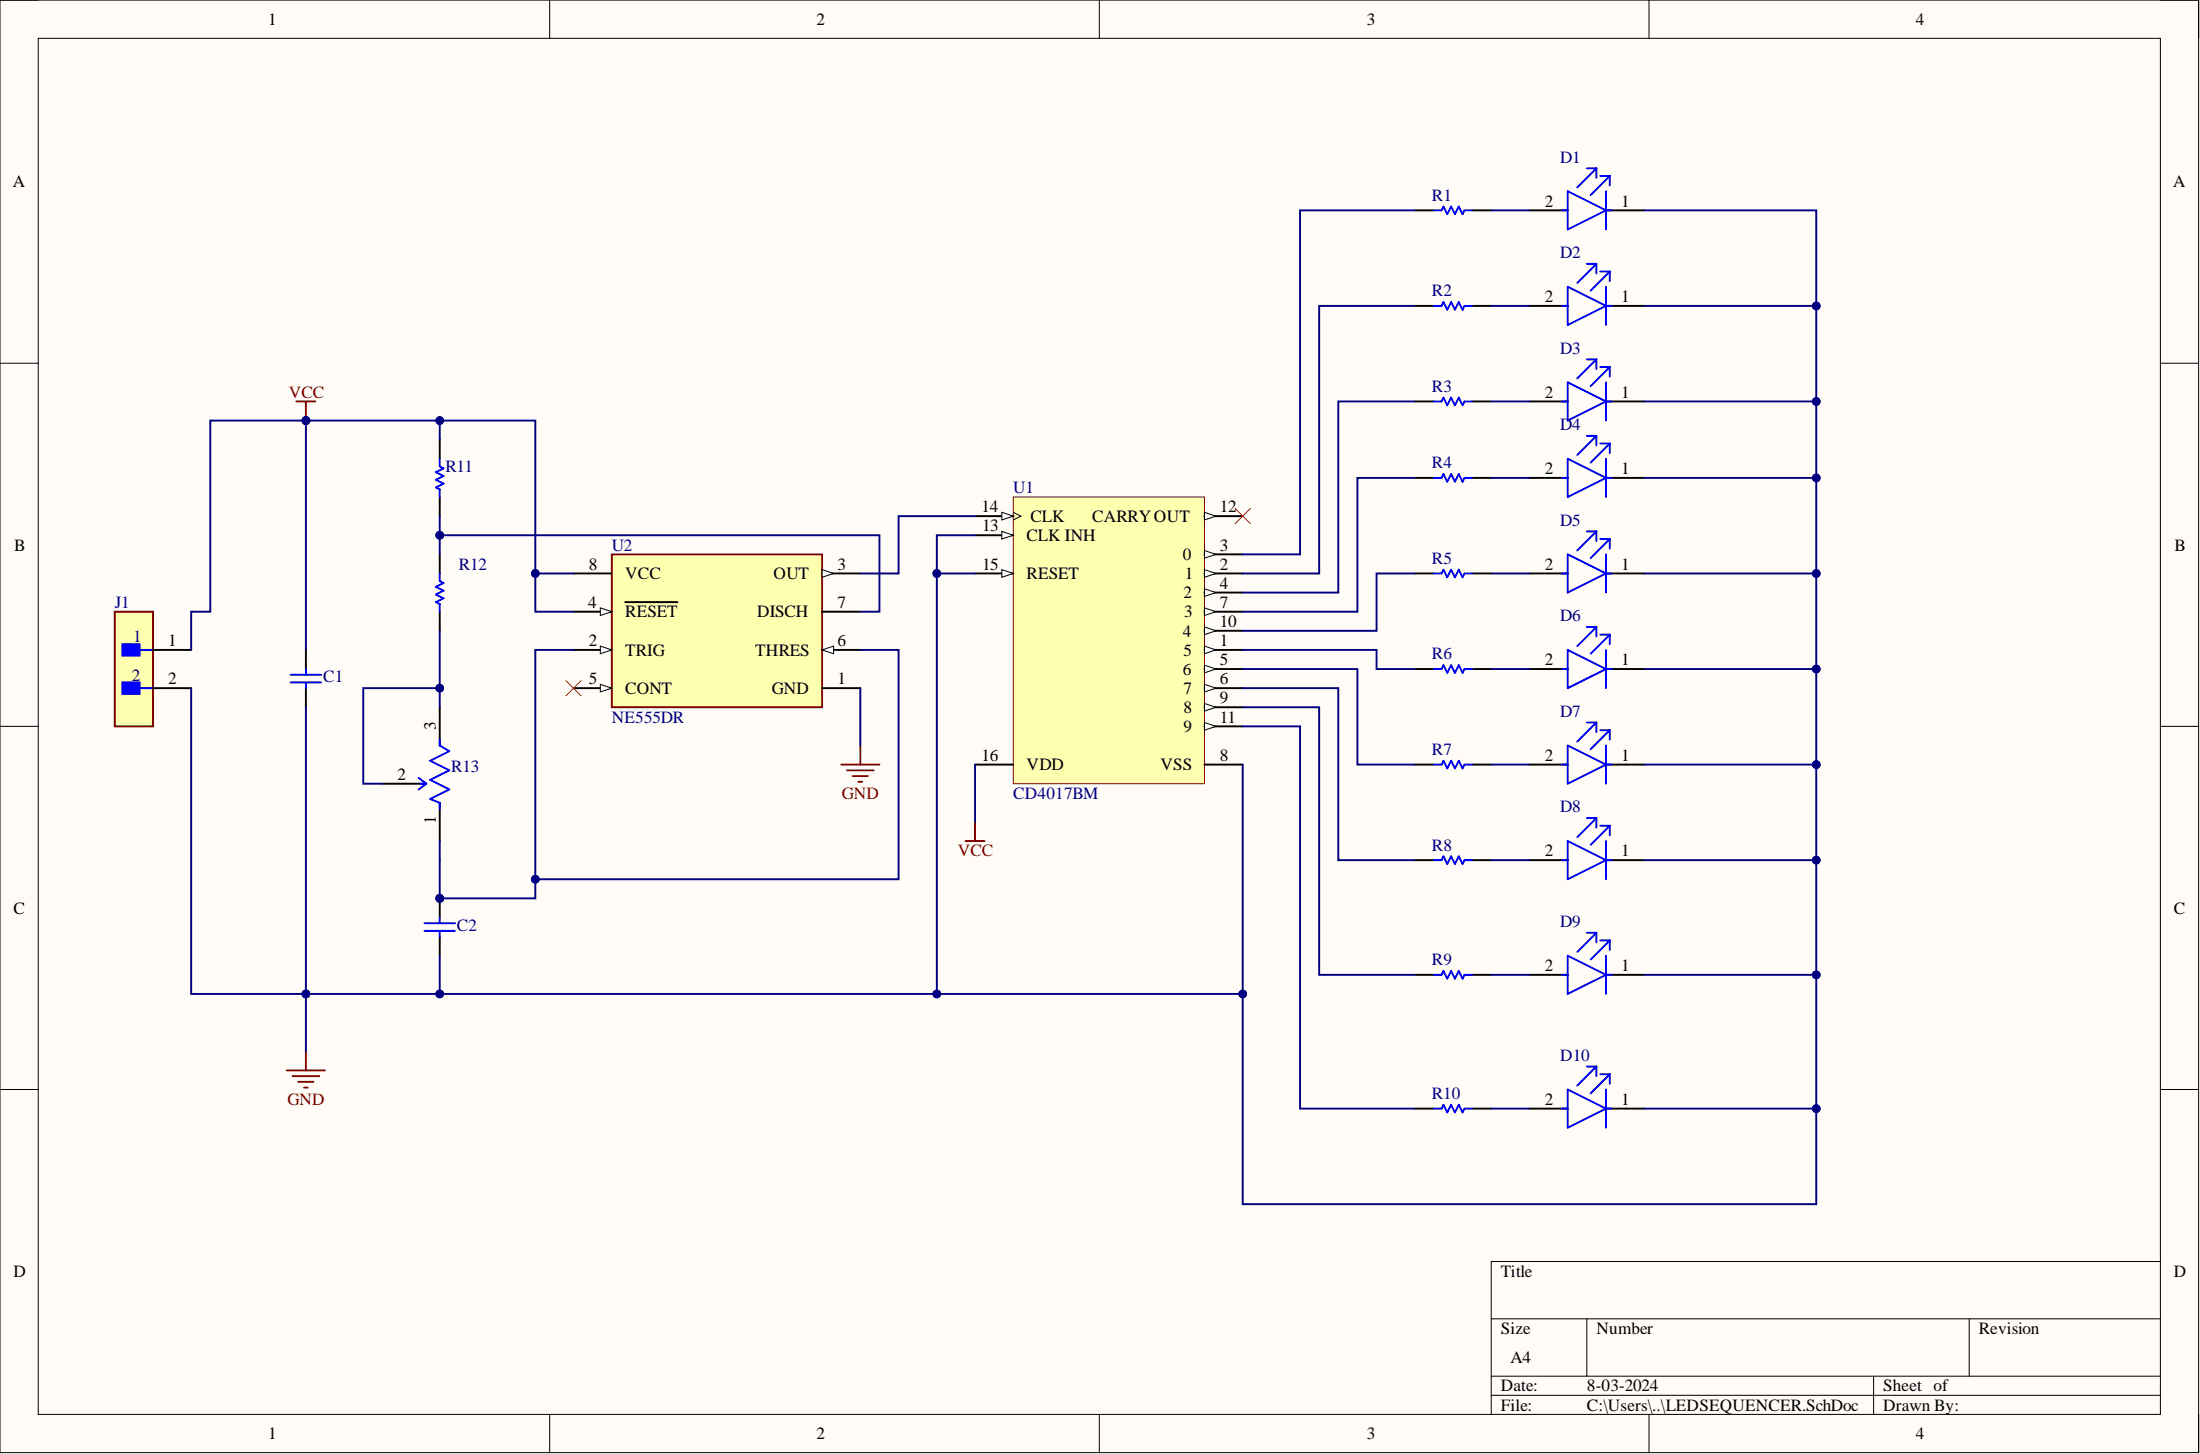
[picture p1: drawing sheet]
# Altium project LEDSEQUENCER.PrjPcb
1 sheet, 28 parts. Net scope: global (net labels, ports and power ports of the same name join across sheets).
Board file: LEDSEQUENCER.PcbDoc

## Sheet LEDSEQUENCER.SchDoc
size A4; SheetNumber: 1; SheetTotal: 1

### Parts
C1  1uf  [CAPC2013X135X45LL10T25]  (value not drawn)
C2  1uf  [CAPC2013X135X45LL10T25]  (value not drawn)
D1  HLMP-1301  [FP-HLMP-1301-MFG]  (value not drawn)
D2  HLMP-1301  [FP-HLMP-1301-MFG]  (value not drawn)
D3  HLMP-1301  [FP-HLMP-1301-MFG]  (value not drawn)
D4  HLMP-1301  [FP-HLMP-1301-MFG]  (value not drawn)
D5  HLMP-1301  [FP-HLMP-1301-MFG]  (value not drawn)
D6  HLMP-1301  [FP-HLMP-1301-MFG]  (value not drawn)
D7  HLMP-1301  [FP-HLMP-1301-MFG]  (value not drawn)
D8  HLMP-1301  [FP-HLMP-1301-MFG]  (value not drawn)
D9  HLMP-1301  [FP-HLMP-1301-MFG]  (value not drawn)
D10  HLMP-1301  [FP-HLMP-1301-MFG]  (value not drawn)
J1  M20-9990246  [FP-M20-9990246-MFG]  (value not drawn)
R1  1k  [RESC2013X60X35ML10T20]  (value not drawn)
R2  RC0805FR-071KL  [RESC2013X60X35ML10T20]  (value not drawn)
R3  RC0805FR-071KL  [RESC2013X60X35ML10T20]  (value not drawn)
R4  RC0805FR-071KL  [RESC2013X60X35ML10T20]  (value not drawn)
R5  RC0805FR-071KL  [RESC2013X60X35ML10T20]  (value not drawn)
R6  RC0805FR-071KL  [RESC2013X60X35ML10T20]  (value not drawn)
R7  RC0805FR-071KL  [RESC2013X60X35ML10T20]  (value not drawn)
R8  RC0805FR-071KL  [RESC2013X60X35ML10T20]  (value not drawn)
R9  RC0805FR-071KL  [RESC2013X60X35ML10T20]  (value not drawn)
R10  RC0805FR-071KL  [RESC2013X60X35ML10T20]  (value not drawn)
R11  2.2k  [RESC2013X60X35ML10T20]  (value not drawn)
R12  10k  [RESC2013X60X35ML10T20]  (value not drawn)
R13  50k  [FP-3386P-MFG]  (value not drawn)
U1  CD4017BM  [D0016A_N]
U2  NE555DR  [FP-D0008A-IPC_A]

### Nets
GND: C1.1 C2.1 D1.1(C) D2.1(C) D3.1(C) D4.1(C) D5.1(C) D6.1(C) D7.1(C) D8.1(C) D9.1(C) D10.1(C) J1.2 U1.8(VSS) U1.13(CLK_INH) U1.15(RESET) U2.1(GND)
VCC: C1.2 J1.1 R11.2 U1.16(VDD) U2.4(~{RESET}) U2.8(VCC)
NetC2_2: C2.2 R13.1(CCW) U2.2(TRIG) U2.6(THRES)
NetD1_2: D1.2(A) R1.2
NetD2_2: D2.2(A) R2.2
NetD3_2: D3.2(A) R3.2
NetD4_2: D4.2(A) R4.2
NetD5_2: D5.2(A) R5.2
NetD6_2: D6.2(A) R6.2
NetD7_2: D7.2(A) R7.2
NetD8_2: D8.2(A) R8.2
NetD9_2: D9.2(A) R9.2
NetD10_2: D10.2(A) R10.2
NetR1_1: R1.1 U1.3(0)
NetR2_1: R2.1 U1.2(1)
NetR3_1: R3.1 U1.4(2)
NetR4_1: R4.1 U1.7(3)
NetR5_1: R5.1 U1.10(4)
NetR6_1: R6.1 U1.1(5)
NetR7_1: R7.1 U1.5(6)
NetR8_1: R8.1 U1.6(7)
NetR9_1: R9.1 U1.9(8)
NetR10_1: R10.1 U1.11(9)
NetR11_1: R11.1 R12.2 U2.7(DISCH)
NetR12_1: R12.1 R13.2(WIPER) R13.3(CW)
NetU1_14: U1.14(CLK) U2.3(OUT)

Not connected (* = marked no-connect by the designer): U1 12(CARRY_OUT)*; U2 5(CONT)*
